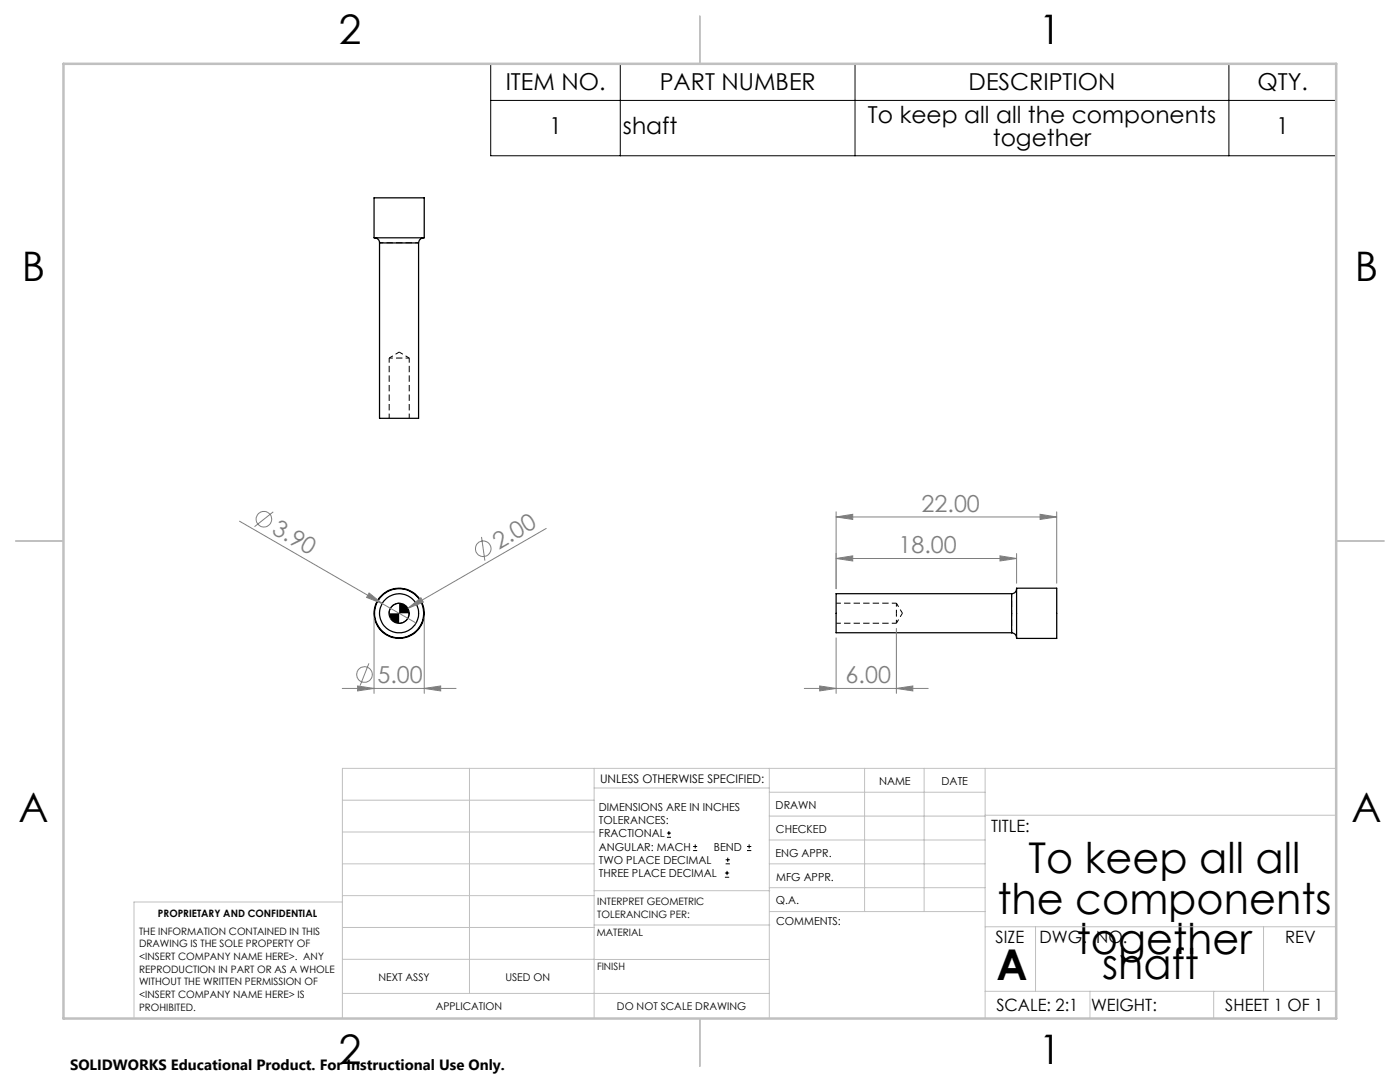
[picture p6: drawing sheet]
<svg xmlns="http://www.w3.org/2000/svg" width="279mm" height="216mm" viewBox="0 0 279 216" stroke-linecap="round" stroke-linejoin="round" font-family="sans-serif">
<g fill="none" stroke="#000" stroke-width=".25">
<path d="M74.6 39.5h10.1v7.9h-10.1zM74.8 47.4a1.02 1.02 0 0 1 .9 1.1M75.7 48.5v35h7.8v-35M75.7 48.5h7.8M84.6 47.4a1.09 1.09 0 0 0-1.1 1.1M201.9 118.5h-35v7.8h35M201.9 118.5v7.8M202.9 117.5a.96 .96 0 0 1-1 1M202.9 117.4h8v10h-8zM201.9 126.3a1.02 1.02 0 0 1 1 1"/>
<circle cx="79.6" cy="122.4" r="3.9"/>
<circle cx="79.7" cy="122.4" r="5"/>
<circle cx="79.7" cy="122.4" r="4.9"/>
<circle cx="79.7" cy="122.4" r="2"/>
</g>
<path d="M178.9 122.4v-2M178.9 124.4v-2" fill="none" stroke="#000" stroke-width=".2" stroke-dasharray="1.3 .6" stroke-dashoffset=".6" stroke-linecap="butt"/>
<path d="M77.7 71.4v12M79.7 70.2l-2 1.2M81.7 71.4l-2-1.2M81.7 83.4v-12M166.9 124.4h12M178.9 124.4l1.2-2M178.9 120.4h-12M180.1 122.4l-1.2-2" fill="none" stroke="#000" stroke-width=".2" stroke-dasharray="1.3 .6" stroke-dashoffset=".4" stroke-linecap="butt"/>
<path d="M75.8 48.4h7.8M81.7 71.4h-4M201.9 118.5v7.8" fill="none" stroke="#000" stroke-width=".2" stroke-dasharray="1.3 .6" stroke-dashoffset=".5" stroke-linecap="butt"/>
<g fill="none" stroke="#808080" stroke-width=".2">
<path d="M47.8 104l28.5 16.4M54.5 102.1l-3.7 3M73.7 118.3l2.6 2.1-3.1-1.2zM96.1 107.1l.7 4.8M109 105.4l-27.6 16M166.9 111.4l3.3-.5v1zM166.9 103.2l3.3-.6v1zM166.9 102.1v15.4M166.9 111.4h36M166.9 103.2h44M199.6 110.9l3.3 .5-3.3 .5zM202.9 110.5v5.9"/>
<path d="M207.6 102.6l3.3 .6-3.3 .4zM210.9 102.1v14.3M68.3 137.4h22.7M71.4 136.9l3.2 .5-3.2 .5zM73.6 132.4l-1.7 4.4M74.6 123.4v15M76.3 120.4l6.7 3.9M81.4 121.4l2.6-2.1 .5 .9zM81.4 121.4l-3.5 2M84.7 137.4l3.2-.5v1zM84.7 123.4v15M160.5 137.4h24.7"/>
<path d="M163.6 136.9l3.3 .5-3.3 .5zM166.9 127.3v11.1M178.9 137.4l3.3-.5v1zM178.9 125.4v13"/>
<circle cx="52.7" cy="103.6" r="1.56"/>
<circle cx="96.4" cy="109.5" r="1.56"/>
<circle cx="72.7" cy="134.6" r="1.56"/>
</g>
<g fill="none" stroke="#000" stroke-width=".2">
<path d="M97.9 12.7h168.8v18.4h-168.8zM123.8 12.7v18.4M170.6 12.7v18.4M245.3 12.7v18.4M97.9 20h168.8M79.7 120.4a2.04 2.04 0 0 0-2.1 2M81.7 122.4a2.04 2.04 0 0 1-2 2M133.1 167.1h.8M133.1 166.2h.8M133.5 165.8v.9M138.3 169.7h.8M138.3 168.9h.8"/>
<path d="M138.7 168.5v.8M144.7 175h.8M144.7 174.2h.8M144.8 172.4h.9M144.8 171.6h.9M145.1 173.8v.8M145.2 171.1v.9M149.1 169.7h.8M149.1 168.9h.8M149.5 168.5v.8"/>
</g>
<g fill="none" stroke="#c0c0c0" stroke-width=".2">
<path d="M68.3 159.7h50.3M93.7 153.3v44.9M118.6 153.3v49.9M118.6 157.2h34.9M153.5 153.3v49.9M153.5 158.1h43.1M172.5 153.3v28.6M184.4 153.3v28.6M196.6 153.3v49.9M266.7 153.3h-198.4v49.9M68.3 178.7h50.3M68.3 172.4h50.3"/>
<path d="M68.3 166h50.3M68.3 180h-41.6v23.2M118.6 177.7h35M153.5 167.6h43.1M153.5 162.8h43.1M153.5 172.4h43.1M153.5 177.1h43.1M196.6 162.7h70.1M68.3 198.2h85.2M68.3 191.4l85.2 .1M68.3 185.1h50.3M118.6 184.6h35"/>
<path d="M153.6 181.9h43M196.6 197.8h70.1M196.6 184.9h70.1M206.7 184.9v12.9M217.5 197.8v5.4M242.2 197.8v5.4M252.2 184.9v12.9"/>
</g>
<path d="M139.7 3.2v9.5M3.1 107.9h9.6M266.7 107.9h9.5M139.7 203.2v9.6" fill="none" stroke="#c0c0c0" stroke-width=".25"/>
<path d="M12.7 12.7h254v190.5h-254z" fill="none" stroke="#c0c0c0" stroke-width=".5"/>
<path d="M77.6 122.4a2.04 2.04 0 0 0 2.1 2v-2zM79.7 120.4v2h2a2.04 2.04 0 0 0-2-2z" fill="#000"/>
<g fill="#808080">
<path d="M73.7 118.3l2.6 2.1-3.1-1.2z"/>
<path d="M81.4 121.4l2.6-2.1 .5 .9z"/>
<path d="M199.6 110.9l3.3 .5-3.3 .5zM166.9 111.4l3.3-.5v1z"/>
<path d="M71.4 136.9l3.2 .5-3.2 .5zM84.7 137.4l3.2-.5v1zM166.9 103.2l3.3-.6v1zM207.6 102.6l3.3 .6-3.3 .4zM163.6 136.9l3.3 .5-3.3 .5zM178.9 137.4l3.3-.5v1z"/>
</g>
<g font-size="8.5">
<text x="205.3" y="174.2">To keep all all</text>
<text x="199.1" y="182.3">the components</text>
<text x="214.9" y="190.4">together</text>
<text x="198.9" y="195.5">A</text>
<text x="220" y="195.4">shaft</text>
</g>
<g font-size="8.1">
<text x="67.6" y="8.9">2</text>
<text x="207.3" y="8.9">1</text>
<text x="4.4" y="56.1">B</text>
<text x="270.4" y="56.1">B</text>
<text x="3.7" y="164.1">A</text>
<text x="269.7" y="164.1">A</text>
<text x="67.6" y="212.4">2</text>
<text x="207.3" y="212.4">1</text>
</g>
<g font-size="4.7">
<text x="100.9" y="18">ITEM NO.</text>
<text x="131.7" y="18">PART NUMBER</text>
<text x="193.3" y="18">DESCRIPTION</text>
<text x="250.9" y="18">QTY.</text>
<text x="109.6" y="26.8">1</text>
<text x="124.3" y="26.8">shaft</text>
<text x="173.2" y="24.5">To keep all all the components</text>
<text x="198.1" y="29.1">together</text>
<text x="254.7" y="26.8">1</text>
</g>
<g font-size="4.7" fill="#808080">
<text x="54.1" y="106.3" transform="rotate(30 54.1 106.3)">3.90</text>
<text x="183.9" y="102.1">22.00</text>
<text x="99.5" y="109.7" transform="rotate(-30 99.5 109.7)">2.00</text>
<text x="179.3" y="110.4">18.00</text>
<text x="75.3" y="136.3">5.00</text>
<text x="168.8" y="136.3">6.00</text>
</g>
<g font-size="3.4">
<text x="197.8" y="166">TITLE:</text>
<text x="198.7" y="188.1">SIZE</text>
<text x="207.5" y="188.1">DWG. NO.</text>
<text x="256.5" y="188.2">REV</text>
<text x="198.8" y="201.7">SCALE: 2:1</text>
<text x="217.7" y="201.8">WEIGHT:</text>
<text x="244.5" y="201.7">SHEET 1 OF 1</text>
</g>
<text font-size="3" x="14" y="213.5">SOLIDWORKS Educational Product. For Instructional Use Only.</text>
<text font-size="2.4" x="119.8" y="156.2">UNLESS OTHERWISE SPECIFIED:</text>
<g font-size="2.2">
<text x="119.5" y="161.8">DIMENSIONS ARE IN INCHES</text>
<text x="154.8" y="161.4">DRAWN</text>
<text x="175.4" y="156.6">NAME</text>
<text x="187.9" y="156.7">DATE</text>
<text x="119.5" y="164.4">TOLERANCES:</text>
<text x="119.5" y="167.1">FRACTIONAL</text>
<text x="154.9" y="166.3">CHECKED</text>
<text x="119.5" y="169.7">ANGULAR: MACH</text>
<text x="119.5" y="172.4">TWO PLACE DECIMAL</text>
<text x="142.5" y="169.7">BEND</text>
<text x="154.8" y="170.9">ENG APPR.</text>
<text x="119.5" y="175">THREE PLACE DECIMAL</text>
<text x="154.9" y="175.7">MFG APPR.</text>
<text x="154.9" y="180.4">Q.A.</text>
<text x="154.9" y="184.6">COMMENTS:</text>
</g>
<g font-size="2.1">
<text x="75.5" y="195.7">NEXT ASSY</text>
<text x="100.9" y="195.7">USED ON</text>
<text x="86.9" y="201.5">APPLICATION</text>
<text x="123.1" y="201.6">DO NOT SCALE DRAWING</text>
</g>
<g font-size="2">
<text x="31.5" y="182.9">PROPRIETARY AND CONFIDENTIAL</text>
<text x="119.2" y="180.6">INTERPRET GEOMETRIC</text>
<text x="119.2" y="183.1">TOLERANCING PER:</text>
<text x="27.8" y="186.5">THE INFORMATION CONTAINED IN THIS</text>
<text x="27.8" y="189">DRAWING IS THE SOLE PROPERTY OF</text>
<text x="27.8" y="191.6">&lt;INSERT COMPANY NAME HERE&gt;. ANY</text>
<text x="119.1" y="186.7">MATERIAL</text>
<text x="27.8" y="194.1">REPRODUCTION IN PART OR AS A WHOLE</text>
<text x="27.8" y="196.6">WITHOUT THE WRITTEN PERMISSION OF</text>
<text x="119.1" y="193.5">FINISH</text>
<text x="27.8" y="199.1">&lt;INSERT COMPANY NAME HERE&gt; IS</text>
<text x="27.8" y="201.7">PROHIBITED.</text>
</g>
</svg>
